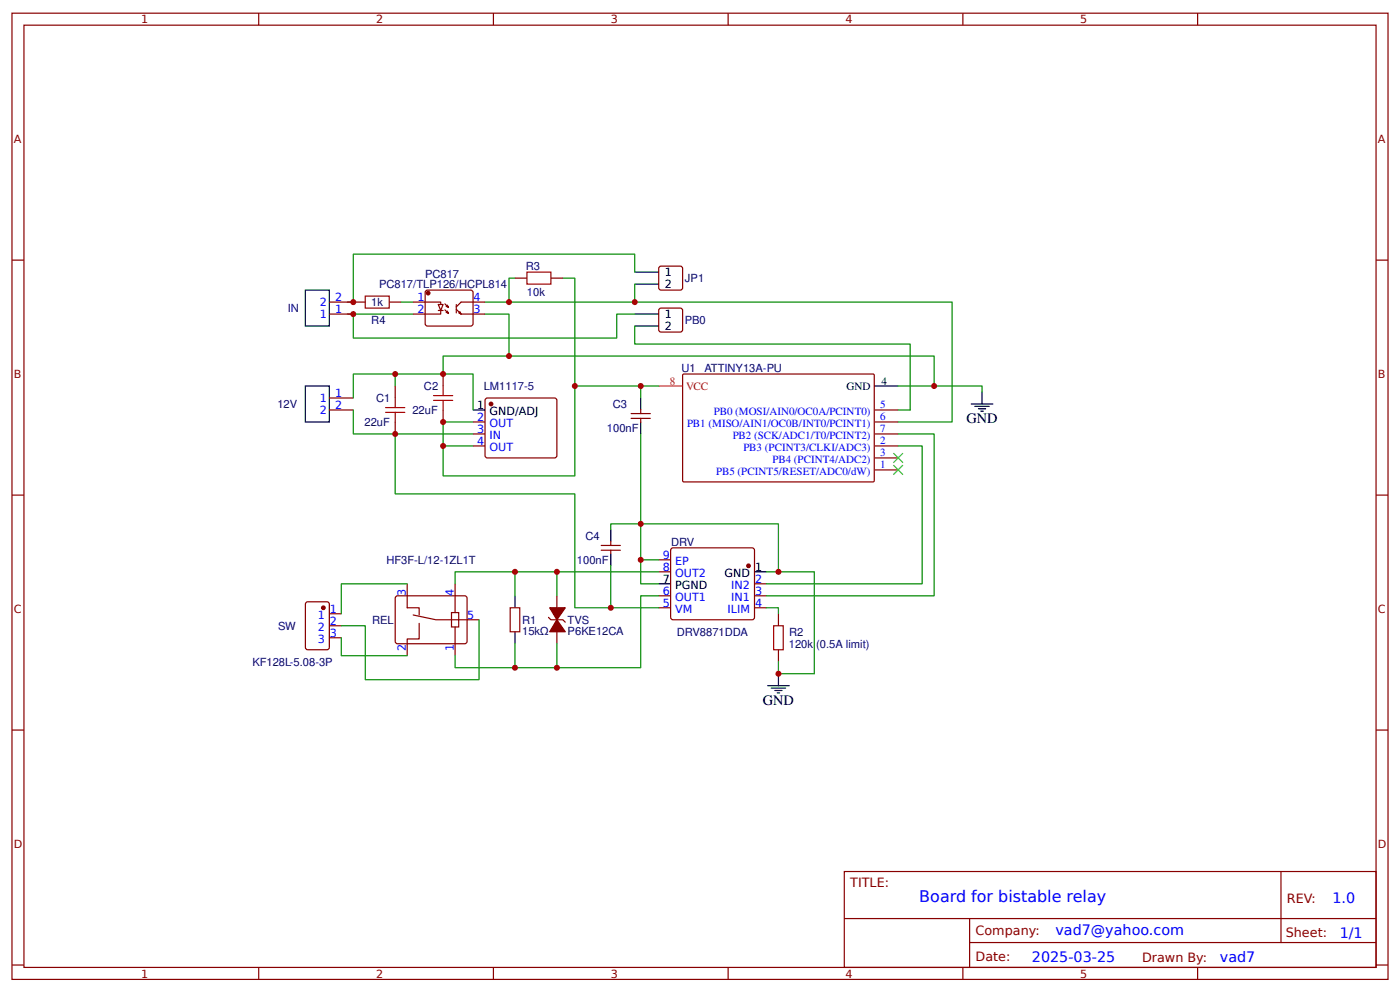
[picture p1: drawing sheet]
<svg xmlns="http://www.w3.org/2000/svg" width="309mm" height="219mm" viewBox="0 0 309 219" stroke-linecap="round" stroke-linejoin="round" font-family="sans-serif">
<g fill="none" stroke="#800" stroke-width=".26">
<path d="M2.6 2.9h304.1v213.3h-304.1zM5.3 5.6h298.7v207.9h-298.7zM57.1 2.9v2.7M109 2.9v2.7M160.9 2.9v2.7M212.7 2.9v2.7M264.6 2.9v2.7M2.6 57.4h2.7M145.6 59l.4-.3 4.6 .1 .2 .5-.1 4.5-.4 .2h-4.5l-.3-.5zM304 57.4h2.7M72.8 66.7h7.9M72.8 69.3h5.3"/>
<path d="M86 66.7h2.6M91.3 66.7h6.1v.5M94.2 64.1h10l.3 .5-.1 7.1-.4 .3-9.8-.1-.3-.5v-6.8zM96.8 67.2h1.1l-.5 1.3zM96.8 68.5h1.1M97.4 68.5v.8h-6.1M98.3 67.1l.8 .8-.3-.6M98.3 68.4l.8 .8-.3-.5M98.6 67.6l.5 .3M98.6 68.9l.5 .3M100.8 68.3l1.1 1-.3-.5M100.8 67.2v1.9"/>
<path d="M101.3 69.1l.6 .2h5.3M107.2 66.7h-5.3l-1.1 1M113.8 61.4h2.6M121.7 61.4h2.7M145.6 68.3l.4-.3 4.6 .1 .2 .4-.1 4.5-.4 .3-4.5-.1-.3-.4zM72.8 87.8h5.3M72.8 90.5h5.3M87.3 85.2v2.6M87.3 93.1v2.7M97.9 82.5v2.7M97.9 90.5v2.6M104.5 95.8h2.7"/>
<path d="M104.5 93.1h2.7M104.5 98.4h2.7M107.4 87.9h15.4l.2 .5v12.4l-.5 .3-15.1-.1-.2-.5v-12.1zM139.4 91.3h4.3M139.4 92.3h4.3M141.6 90.5v.8M141.6 92.3v.8M150.9 82.6h42.1l.1 .2v23.4l-.2 .2-42-.1-.1-.2v-23.3zM193.1 90.5h5.3M193.1 95.8h5.3M193.1 93.1h5.3M193.1 98.4h5.3"/>
<path d="M2.6 109.3h2.7M134.9 119.6v.8M193.1 101.1h5.3M193.1 103.7h5.3M304 109.3h2.7M67.7 132.9l4.5-.1 .5 .3 .1 9.8-.3 .4-4.5 .1-.5-.3v-9.8zM72.8 135.5h2.6M72.8 138.1h2.6M87.6 131.6h15.3l.3 .4-.1 9.8-.4 .3-15.1-.1-.3-.4v-9.6zM90 128.9v5.2h2.6v1.6M91.3 135.7l5 1.1h9.5M92.6 137.6v3.4h-2.6v3.7"/>
<path d="M99.7 135.2h1.6v3.2h-1.6zM100.5 128.9v6.3M100.5 138.4v6.3M112.7 134.1h2.1v5.3h-2.1zM121.2 136.3l.5 .5h2.7l.5 .5M123 131.5v4M123 138.1v4M132.8 120.4h4.3M132.8 121.4h4.3M134.9 121.4v.8M145.5 131.5h2.7M145.5 134.1h2.7"/>
<path d="M145.5 126.2h2.7M145.5 123.6h2.7M148.2 121.2l.5-.3 17.7 .1 .3 .4-.1 15.1-.4 .3-17.8-.1-.2-.4zM166.7 128.9h2.6M166.7 131.5h2.6M166.7 134.1h2.6M172 135.5v2.6M72.8 140.8h2.6M172 143.4v2.6M2.6 161.1h2.7M304 161.1h2.7M186.5 192.4h117.5v21.1h-117.5z"/>
<path d="M283 192.4v15.6M2.6 213h2.7M57.1 213.5v2.7M109 213.5v2.7M160.9 213.5v2.7M186.6 202.7h117.3M212.7 213.5v2.7M214.2 208h89.7M214.2 202.7v10.6M264.6 213.5v2.7M304 213h2.7"/>
</g>
<g fill="none" stroke="#000" stroke-width=".26">
<path d="M67.5 64h5.3v8h-5.3zM140.2 60.1h5.3M140.2 62.7h5.3M140.2 69.3h5.3M140.2 72h5.3M67.5 85.2h5.3v7.9h-5.3zM104.5 90.5h2.7M141.6 87.8v2.7M141.6 93.1v2.7M193.1 85.2h5.3M214.6 89.2h4.7M215.4 89.7h3.1"/>
<path d="M216.2 90.2h1.6M216.7 90.8h.5M217 86.5v2.7M134.9 116.9v2.7M113.8 131.5v2.6M113.8 139.4v2.7M134.9 122.2v2.7M145.5 128.9h2.7M166.7 126.2h2.6M169.6 151.3h4.8M170.4 151.9h3.2M171.2 152.4h1.6"/>
<path d="M171.7 152.9h.5M172 148.7v2.6"/>
</g>
<g fill="#800" stroke="#800" stroke-width=".26">
<path d="M121.4 134.1h3.5l-1.9 2.7z"/>
<path d="M123 136.8l1.9 2.6h-3.5z"/>
<circle cx="165.4" cy="124.9" r=".4"/>
<circle cx="108.5" cy="89.2" r=".4"/>
<circle cx="71.4" cy="134.1" r=".4"/>
<circle cx="94.6" cy="64.7" r=".4"/>
</g>
<path d="M145.5 85.2h5.3" fill="none" stroke="#f00" stroke-width=".26"/>
<path d="M80.7 65.4h5.3v2.6h-5.3zM116.4 60.1h5.3v2.6h-5.3zM85.2 91h4.2M85.2 90h4.2M87.3 87.8v2.2M87.3 91v2.1M95.8 88.4h4.2M95.8 87.3h4.2M97.9 85.2v2.1M97.9 88.4v2.1M170.9 138.1h2.1v5.3h-2.1z" fill="none" stroke="#a00000" stroke-width=".26"/>
<g fill="none" stroke="#080" stroke-width=".26">
<path d="M76.7 69.3h14.6M78.1 69.3v5.3h58.2v-5.3h3.9M88.6 66.7h2.7M107.2 66.7h103.1v26.4h-11.9M107.2 69.3h5.2v9.3M113.8 61.4h-1.4v5.3M124.4 61.4h2.6v23.8M140.2 60.1v-4h-62.1v10.6h-1.4M140.2 72v3.9h60.9v14.6h-2.7M140.2 62.7v4M78.1 90.5v5.3h26.4M78.1 87.8v-5.3h26.4v8"/>
<path d="M87.3 95.8v13.2h39.7v25.1h18.5M87.3 82.5v2.7M97.9 82.5v-3.9h108.5v6.6M104.5 93.1h-6.6v5.3h6.6M127 85.2v19.8h-29.1v-6.6M127 85.2h14.6M141.6 95.8v19.8h-6.7v1.3M145.5 85.2h-3.9v2.6M198.4 85.2h18.6v1.3M198.4 95.8h8v35.7h-37.1M198.4 98.4h5.3v30.5h-34.4M90 128.9h-14.6v6.6"/>
<path d="M105.8 136.8v13.2h-25.1v-11.9h-5.3M113.8 126.2v5.3M123 126.2v5.3M134.9 124.9v9.2M141.6 123.6h3.9M145.5 126.2h-45v2.7M145.5 131.5h-3.9v15.9h-41.1v-2.7M169.3 126.2h2.7v-10.6h-30.4v13.3h3.9M169.3 134.1h2.7v1.4M172 126.2h7.9v22.5h-7.9v-2.7M75.4 140.8v3.9h14.6M113.8 142.1v5.3"/>
<path d="M123 142.1v5.3"/>
</g>
<g fill="#000" stroke="#3c3" stroke-width=".26">
<path d="M197.4 100l2.1 2.1zM199.5 100l-2.1 2.1z"/>
<path d="M197.4 102.7l2.1 2.1zM199.5 102.7l-2.1 2.1z"/>
</g>
<g fill="#c00">
<circle cx="87.3" cy="95.8" r=".66"/>
<circle cx="87.3" cy="82.6" r=".66"/>
<circle cx="97.9" cy="93.1" r=".66"/>
<circle cx="97.9" cy="82.6" r=".66"/>
<circle cx="123" cy="147.4" r=".66"/>
<circle cx="123" cy="126.2" r=".66"/>
<circle cx="113.8" cy="126.2" r=".66"/>
<circle cx="113.8" cy="147.4" r=".66"/>
<circle cx="141.6" cy="115.6" r=".66"/>
<circle cx="141.6" cy="123.6" r=".66"/>
<circle cx="172" cy="126.2" r=".66"/>
<circle cx="172" cy="148.7" r=".66"/>
<circle cx="97.9" cy="98.4" r=".66"/>
<circle cx="206.4" cy="85.2" r=".66"/>
<circle cx="112.4" cy="66.7" r=".66"/>
<circle cx="140.2" cy="66.7" r=".66"/>
<circle cx="78.1" cy="66.7" r=".66"/>
<circle cx="78.1" cy="69.3" r=".66"/>
<circle cx="112.4" cy="78.6" r=".66"/>
<circle cx="134.9" cy="134.1" r=".66"/>
<circle cx="141.6" cy="85.2" r=".66"/>
<circle cx="127" cy="85.2" r=".66"/>
</g>
<text font-size="3.5" fill="#00f" x="203.1" y="199.1">Board for bistable relay</text>
<g font-size="3.2">
<text x="213.5" y="93.4">GND</text>
<text x="168.5" y="155.6">GND</text>
</g>
<g font-size="3.2" fill="#00f">
<text x="294.4" y="199.3">1.0</text>
<text x="233.2" y="206.5">vad7@yahoo.com</text>
<text x="296" y="207">1/1</text>
<text x="228" y="212.3">2025-03-25</text>
<text x="269.5" y="212.3">vad7</text>
</g>
<g font-size="2.8" fill="#800">
<text x="187.9" y="195.8">TITLE:</text>
<text x="284.3" y="199.3">REV:</text>
<text x="215.5" y="206.4">Company:</text>
<text x="284.1" y="206.9">Sheet:</text>
<text x="215.5" y="212.2">Date:</text>
<text x="252.3" y="212.3">Drawn By:</text>
</g>
<g font-size="2.5" fill="#800">
<text x="31.2" y="5.2">1</text>
<text x="83.1" y="5.2">2</text>
<text x="134.9" y="5.2">3</text>
<text x="186.8" y="5.2">4</text>
<text x="238.7" y="5.2">5</text>
<text x="3" y="31.5">A</text>
<text x="304.4" y="31.5">A</text>
<text x="3" y="83.3">B</text>
<text x="304.4" y="83.3">B</text>
<text x="3" y="135.2">C</text>
<text x="304.4" y="135.2">C</text>
<text x="3" y="187.1">D</text>
<text x="304.4" y="187.1">D</text>
<text x="31.2" y="215.8">1</text>
<text x="83.1" y="215.8">2</text>
<text x="134.9" y="215.8">3</text>
<text x="186.8" y="215.8">4</text>
<text x="238.7" y="215.8">5</text>
</g>
<g font-size="2.5" fill="#000080">
<text x="116.2" y="59.6">R3</text>
<text x="83.8" y="63.6">PC817/TLP126/HCPL814</text>
<text x="93.9" y="61.3">PC817</text>
<text x="116.4" y="65.2">10k</text>
<text x="151.3" y="62.2">JP1</text>
<text x="63.6" y="68.9">IN</text>
<text x="82" y="67.5">1k</text>
<text x="82" y="71.5">R4</text>
<text x="151.3" y="71.5">PB0</text>
<text x="150.6" y="82.1">U1</text>
<text x="155.6" y="82.1">ATTINY13A-PU</text>
<text x="83.1" y="88.7">C1</text>
<text x="93.7" y="86.1">C2</text>
<text x="106.9" y="86">LM1117-5</text>
<text x="61.3" y="90">12V</text>
<text x="80.5" y="94">22uF</text>
<text x="91.1" y="91.4">22uF</text>
<text x="134.1" y="95.3">100nF</text>
<text x="135.4" y="90">C3</text>
<text x="129.3" y="119.1">C4</text>
<text x="85.4" y="124.4">HF3F-L/12-1ZL1T</text>
<text x="127.5" y="124.4">100nF</text>
<text x="148.3" y="120.4">DRV</text>
<text x="82.2" y="137.6">REL</text>
<text x="115.4" y="137.6">R1</text>
<text x="125.4" y="137.6">TVS</text>
<text x="61.4" y="139">SW</text>
<text x="115.4" y="140.1">15kΩ</text>
<text x="125.4" y="140.1">P6KE12CA</text>
<text x="149.5" y="140.3">DRV8871DDA</text>
<text x="174.3" y="142.9">120k (0.5A limit)</text>
<text x="174.4" y="140.3">R2</text>
<text x="55.8" y="147.1">KF128L-5.08-3P</text>
</g>
<g font-size="2.5">
<text x="146.8" y="60.9">1</text>
<text x="146.8" y="63.5">2</text>
<text x="146.8" y="70.1">1</text>
<text x="146.8" y="72.8">2</text>
<text x="187" y="86">GND</text>
<text x="194.7" y="84.9">4</text>
<text x="105.5" y="90.2">1</text>
<text x="108.1" y="91.5">GND/ADJ</text>
<text x="166.8" y="125.9">1</text>
<text x="146.5" y="128.6">7</text>
<text x="149.1" y="129.9">PGND</text>
<text x="160" y="127.3">GND</text>
</g>
<g font-size="2.5" fill="#00f">
<text x="70.7" y="70.1">1</text>
<text x="70.7" y="67.5">2</text>
<text x="74.1" y="69.1">1</text>
<text x="74.1" y="66.4">2</text>
<text x="92.2" y="66.4">1</text>
<text x="92.2" y="69.1">2</text>
<text x="104.6" y="69.1">3</text>
<text x="104.6" y="66.4">4</text>
<text x="70.7" y="88.6">1</text>
<text x="74.1" y="87.6">1</text>
<text x="70.7" y="91.3">2</text>
<text x="74.1" y="90.2">2</text>
<text x="105.5" y="92.9">2</text>
<text x="105.5" y="95.5">3</text>
<text x="108.1" y="94.2">OUT</text>
<text x="105.5" y="98.2">4</text>
<text x="108.1" y="96.8">IN</text>
<text x="108.1" y="99.5">OUT</text>
<text x="146.5" y="125.9">8</text>
<text x="146.5" y="123.3">9</text>
<text x="149.1" y="124.6">EP</text>
<text x="89.7" y="131.5" transform="rotate(-90 89.7 131.5)">3</text>
<text x="100.3" y="131.5" transform="rotate(-90 100.3 131.5)">4</text>
<text x="146.5" y="131.2">6</text>
<text x="149.1" y="127.3">OUT2</text>
<text x="161.6" y="129.9">IN2</text>
<text x="166.8" y="128.6">2</text>
<text x="166.8" y="131.2">3</text>
<text x="70.2" y="136.5">1</text>
<text x="72.9" y="135.2">1</text>
<text x="72.9" y="137.8">2</text>
<text x="103.2" y="136.5">5</text>
<text x="146.5" y="133.9">5</text>
<text x="149.1" y="135.2">VM</text>
<text x="149.1" y="132.6">OUT1</text>
<text x="160.7" y="135.2">ILIM</text>
<text x="161.6" y="132.6">IN1</text>
<text x="166.8" y="133.9">4</text>
<text x="70.2" y="139.2">2</text>
<text x="70.2" y="141.8">3</text>
<text x="72.9" y="140.5">3</text>
<text x="89.7" y="143.7" transform="rotate(-90 89.7 143.7)">2</text>
<text x="100.3" y="143.7" transform="rotate(-90 100.3 143.7)">1</text>
</g>
<g font-size="2.5" fill="#f00">
<text x="148" y="84.9">8</text>
<text x="151.6" y="86">VCC</text>
</g>
<g font-size="2.4" fill="#00f">
<text x="194.5" y="90">5</text>
<text x="151.8" y="94.3">PB1 (MISO/AIN1/OC0B/INT0/PCINT1)</text>
<text x="157.7" y="91.7">PB0 (MOSI/AIN0/OC0A/PCINT0)</text>
<text x="194.5" y="95.2">7</text>
<text x="194.5" y="92.6">6</text>
<text x="161.9" y="97">PB2 (SCK/ADC1/T0/PCINT2)</text>
<text x="164.2" y="99.6">PB3 (PCINT3/CLKI/ADC3)</text>
<text x="194.5" y="100.5">3</text>
<text x="194.5" y="97.9">2</text>
<text x="158.2" y="104.9">PB5 (PCINT5/RESET/ADC0/dW)</text>
<text x="170.7" y="102.3">PB4 (PCINT4/ADC2)</text>
<text x="194.5" y="103.2">1</text>
</g>
</svg>
